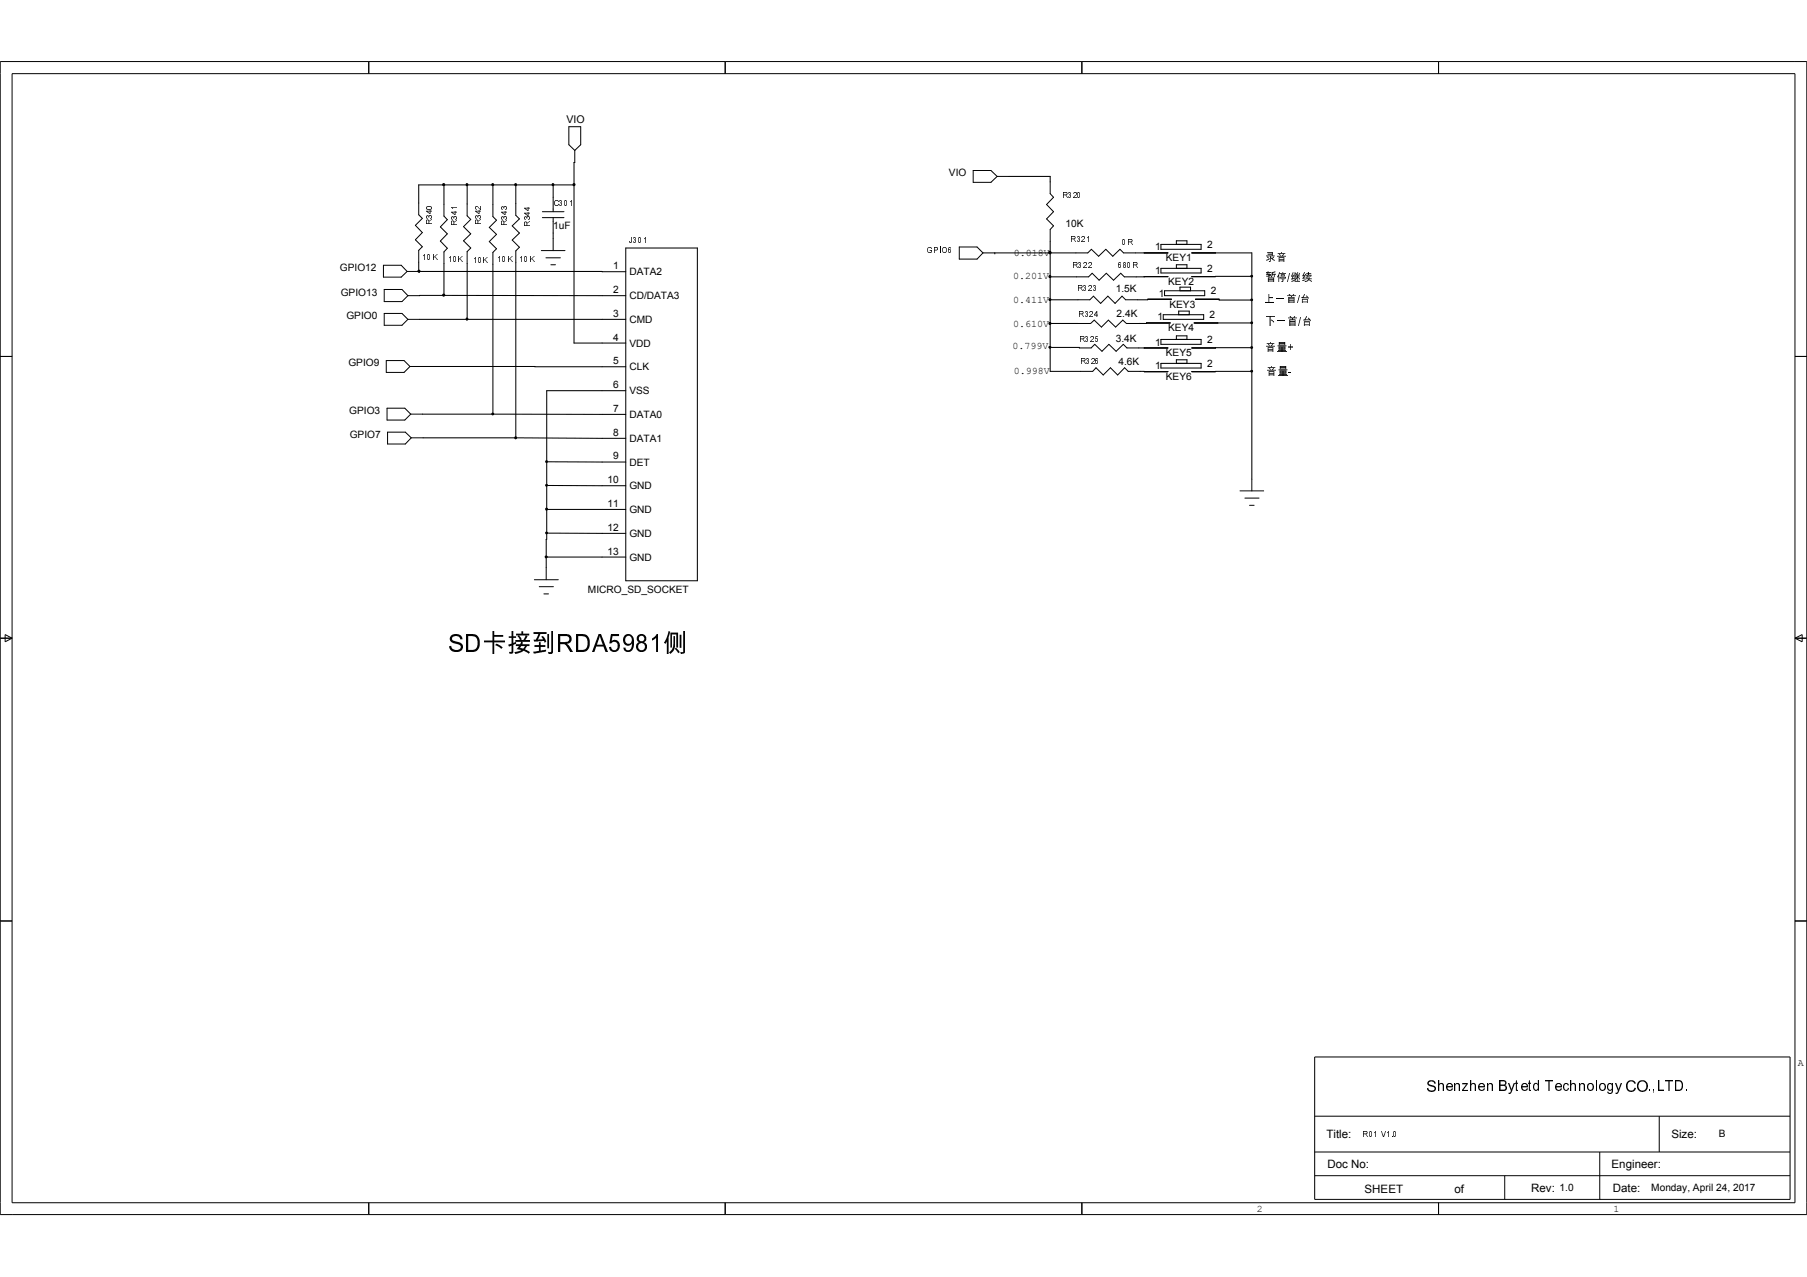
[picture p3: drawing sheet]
<svg xmlns="http://www.w3.org/2000/svg" width="297mm" height="210mm" viewBox="0 0 297 210" stroke-linecap="round" stroke-linejoin="round" font-family="sans-serif">
<g fill="none" stroke="#000" stroke-width=".16">
<path d="M0 10.1h297v189.5h-297zM2 12.1h293.1v185.6h-293.1zM60.6 10.1v2M119.2 10.1v2M177.8 10.1v2M236.5 10.1v2M68.8 33.4v1.9l.6 .6-1.1 1.1 1.1 1.2-1.1 1.2 1.1 1.2-.6 .5v2M72.8 30.2h.3v.3h-.3zM73 33.6v1.9l.5 .6-1.1 1.2 1.1 1.1-1.1 1.2 1.1 1.2-.5 .6v1.9M76.7 30.2h.2v.3h-.2zM76.8 33.5v2l.6 .6-1.2 1.2 1.2 1.1-1.2 1.2 1.2 1.2-.6 .6v1.9M80.9 30.2h.2v.3h-.2z"/>
<path d="M81 33.7v1.9l.6 .6-1.2 1.2 1.2 1.1-1.2 1.2 1.2 1.2-.6 .6v1.9M84.7 30.2h.2v.3h-.2zM84.8 33.4v2l.6 .6-1.2 1.1 1.2 1.2-1.2 1.2 1.2 1.1-.6 .6v2M89.2 35.8h3.5M89.2 34.8h3.5M90.8 30.2h.2v.3h-.2zM90.9 32.4v2.4M90.9 35.8v2.5M90.9 39.2v2M93.5 20.8h2v3l-1 .9-1-.9zM94.2 30.2h.3v.3h-.3zM94.5 24.7v2"/>
<path d="M160 28h2.9l1 1-1 1h-2.9zM163.9 29h2M172.6 29.9v1.9l.6 .6-1.2 1.2 1.2 1.2-1.2 1.2 1.2 1.1-.6 .6v2M0 58.6h2M63 43.6h3l.9 1-.9 1h-3zM63.2 47.6h2.9l1 1-1 1h-2.9zM63.2 51.5h2.9l1 1-1 1h-2.9zM63.5 59.3h2.9l1 .9-1 1h-2.9zM66.9 44.6h2M67.1 48.6h1.9M67.1 52.5h1.9M68.7 44.4h.3v.3h-.3z"/>
<path d="M72.8 48.4h.3v.2h-.3zM76.7 52.3h.2v.3h-.2zM89 41.2h3.9M89.7 42.4h2.4M90.5 43.5h.8M157.7 40.6h2.9l1 1-1 1h-2.9zM161.6 41.6h1.9M172.5 41.4h.2v.2h-.2zM172.5 45.3h.2v.3h-.2zM172.5 49.1h.2v.3h-.2zM172.5 53h.2v.3h-.2zM172.5 57h.2v.2h-.2z"/>
<path d="M176.9 41.6h1.9l.6-.6 1.2 1.1 1.2-1.1 1.1 1.1 1.2-1.1 .6 .6h1.9M177 45.5h1.9l.6-.6 1.2 1.2 1.2-1.2 1.1 1.2 1.2-1.2 .6 .6h2M177.2 49.3h2l.5-.6 1.2 1.2 1.2-1.2 1.2 1.2 1.1-1.2 .6 .6h2M177.3 53.2h2l.6-.6 1.2 1.2 1.1-1.2 1.2 1.2 1.2-1.2 .6 .6h1.9M177.4 57.2h2l.6-.6 1.1 1.1 1.2-1.1 1.2 1.1 1.2-1.1 .5 .6h2M205.6 45.3h.3v.2h-.3zM205.6 49.2h.3v.2h-.3zM205.6 57h.3v.2h-.3zM205.6 52.9h.3v.3h-.3zM295.1 58.6h1.9M63.6 67.1h2.9l1 1-1 .9h-2.9zM63.7 71h2.9l1 1-1 1h-2.9z"/>
<path d="M67.4 60.2h1.9M67.5 68.1h2M67.6 72h2M80.9 67.9h.2v.2h-.2zM84.7 71.8h.2v.3h-.2zM89.7 75.8h.2v.2h-.2zM89.7 79.7h.2v.2h-.2zM177.6 61h2l.6-.5 1.2 1.1 1.1-1.1 1.2 1.1 1.2-1.1 .6 .5h1.9M205.6 60.9h.3v.2h-.3zM205.8 78.7v2M87.8 95.3h4M88.6 96.4h2.4"/>
<path d="M89.4 97.6h.8M89.7 91.4h.2v.2h-.2zM89.7 83.6h.2v.2h-.2zM89.7 87.5h.2v.2h-.2zM89.8 93.3v2M203.8 80.7h3.9M204.6 81.9h2.4M205.4 83.1h.8M0 104.9h2M.8 104.3l1.2 .6-1.2 .6zM295.1 104.9h1.9M295.1 104.9l1.1-.6v1.2z"/>
<path d="M0 151.4h2M295.1 151.4h1.9M216.1 173.7h78.2v23.4h-78.2zM60.6 197.7v1.9M119.2 197.7v1.9M177.8 197.7v1.9M216.1 193.3h78.2M216.1 189.4h78.2M216.1 183.5h78.2M236.5 197.7v1.9M247.4 193.3v3.8M263 189.4v7.7"/>
<path d="M272.8 183.5v5.9"/>
</g>
<g fill="none" stroke="#000" stroke-width=".17">
<path d="M73 30.4v3.2M76.8 30.4v3.1M81 30.4v3.3M84.8 30.4v3M90.9 30.4v2M90.9 38.3v.9M94.4 30.4h-25.6v3M94.5 26.7h-.1v29.7h8.5M165.9 29h6.7v.9M172.6 39.7v21.3h5M68.8 43.1v1.5l34.1 .1M68.9 44.6h.1"/>
<path d="M69 48.6h33.9M69 52.5h33.9M73 43.3v5.3M76.8 43.3v9.2M81 43.4v24.7M84.8 43.2v28.8M102.9 40.8h11.7v54.7h-11.7zM163.5 41.6h.1M163.5 41.6h13.4M172.6 41.6h.1M172.6 45.5h4.4M172.6 49.3h4.6"/>
<path d="M172.6 53.2h4.7M172.6 57.1h4.8v.1M186.6 41.6h5.4M187.2 57.2h4.8M190.8 40.2h6.6v.8h-6.6zM190.8 44.1h6.6v.8h-6.6zM190.8 55.8h6.6v.8h-6.6zM190.8 59.7h6.6v.8h-6.6zM191.2 51.7h6.7v.8h-6.7zM191.4 47.8h6.6v.8h-6.6zM192 45.5h-5.2M192.4 53.1l-5.3 .1"/>
<path d="M192.6 49.2l-5.6 .1M193.4 40.2v-.6h1.7v.6M193.4 44.1v-.6h1.7v.6M193.4 55.8v-.6h1.7v.6M193.4 59.7v-.6h1.7v.6M193.8 51.7v-.6h1.7v.6M194 47.8v-.6h1.7v.6M195.9 41.6h9.9v37.1M196.3 53.1h9.5M196.5 49.2l9.3 .1M205.8 45.4l-9.9 .1M205.8 57.1l-9.9 .1"/>
<path d="M69.3 60.2l33.6 .1M69.5 68.1h11.5M69.6 72h15.2M81 68.1h21.9M84.8 72l18.1 .1M89.9 75.9h13M89.9 79.8h13M102.9 64.2h-13l-.1 29.1M187.4 61l4.6 .1M205.8 61l-9.9 .1M89.8 91.6h13.1M89.9 83.7h13"/>
<path d="M89.9 87.6l13 .1"/>
</g>
<g fill="#000">
<path d="M72.8 30.2h.3v.3h-.3z" fill-rule="evenodd"/>
<path d="M76.7 30.2h.2v.3h-.2z" fill-rule="evenodd"/>
<path d="M80.9 30.2h.2v.3h-.2z" fill-rule="evenodd"/>
<path d="M84.7 30.2h.2v.3h-.2z" fill-rule="evenodd"/>
<path d="M90.8 30.2h.2v.3h-.2z" fill-rule="evenodd"/>
<path d="M94.2 30.2h.3v.3h-.3z" fill-rule="evenodd"/>
<path d="M68.7 44.4h.3v.3h-.3z" fill-rule="evenodd"/>
<path d="M72.8 48.4h.3v.2h-.3z" fill-rule="evenodd"/>
<path d="M76.7 52.3h.2v.3h-.2z" fill-rule="evenodd"/>
<path d="M172.5 41.4h.2v.2h-.2z" fill-rule="evenodd"/>
<path d="M172.5 41.4h.2v.2h-.2z" fill-rule="evenodd"/>
<path d="M172.5 45.3h.2v.3h-.2z" fill-rule="evenodd"/>
<path d="M172.5 49.1h.2v.3h-.2z" fill-rule="evenodd"/>
<path d="M172.5 53h.2v.3h-.2z" fill-rule="evenodd"/>
<path d="M172.5 57h.2v.2h-.2z" fill-rule="evenodd"/>
<path d="M205.6 45.3h.3v.2h-.3z" fill-rule="evenodd"/>
<path d="M205.6 49.2h.3v.2h-.3z" fill-rule="evenodd"/>
<path d="M205.6 57h.3v.2h-.3z" fill-rule="evenodd"/>
<path d="M205.6 52.9h.3v.3h-.3z" fill-rule="evenodd"/>
<path d="M80.9 67.9h.2v.2h-.2z" fill-rule="evenodd"/>
<path d="M84.7 71.8h.2v.3h-.2z" fill-rule="evenodd"/>
<path d="M89.7 75.8h.2v.2h-.2z" fill-rule="evenodd"/>
<path d="M89.7 79.7h.2v.2h-.2z" fill-rule="evenodd"/>
<path d="M205.6 60.9h.3v.2h-.3z" fill-rule="evenodd"/>
<path d="M89.7 91.4h.2v.2h-.2z" fill-rule="evenodd"/>
<path d="M89.7 83.6h.2v.2h-.2z" fill-rule="evenodd"/>
<path d="M89.7 87.5h.2v.2h-.2z" fill-rule="evenodd"/>
</g>
<text font-size="4" x="73.6" y="107.2">SD卡接到RDA5981侧</text>
<text font-size="2.4" x="234.5" y="179.4">Shenzhen Bytetd Technology CO.,LTD.</text>
<g font-size="1.9">
<text x="218.1" y="187">Title:</text>
<text x="218.2" y="191.9">Doc No:</text>
<text x="274.7" y="187">Size:</text>
<text x="224.3" y="196.1">SHEET</text>
<text x="239.1" y="196.1">of</text>
<text x="251.7" y="195.9">Rev:</text>
<text x="264.9" y="192">Engineer:</text>
<text x="265.1" y="195.9">Date:</text>
</g>
<g font-size="1.8">
<text x="208" y="42.9">录音</text>
<text x="208" y="46.1">暂停/继续</text>
<text x="207.8" y="49.8">上一首/台</text>
<text x="208" y="53.4">下一首/台</text>
<text x="208" y="57.7">音量+</text>
<text x="208.1" y="61.7">音量-</text>
</g>
<g font-size="1.7">
<text x="93.1" y="20.2">VIO</text>
<text x="156" y="29">VIO</text>
<text x="90.9" y="37.7">1uF</text>
<text x="175.2" y="37.3">10K</text>
<text x="189.9" y="41.1">1</text>
<text x="198.5" y="40.8">2</text>
<text x="55.9" y="44.6">GPIO12</text>
<text x="100.8" y="44.3">1</text>
<text x="103.5" y="45.3">DATA2</text>
<text x="189.9" y="45">1</text>
<text x="191.6" y="42.9">KEY1</text>
<text x="192" y="46.8">KEY2</text>
<text x="198.5" y="44.7">2</text>
<text x="56" y="48.6">GPIO13</text>
<text x="56.9" y="52.5">GPIO0</text>
<text x="100.8" y="48.2">2</text>
<text x="100.8" y="52.1">3</text>
<text x="103.5" y="49.2">CD/DATA3</text>
<text x="103.5" y="53.1">CMD</text>
<text x="183.4" y="48">1.5K</text>
<text x="183.6" y="52.1">2.4K</text>
<text x="190.3" y="52.7">1</text>
<text x="190.5" y="48.8">1</text>
<text x="192.2" y="50.5">KEY3</text>
<text x="198.8" y="52.3">2</text>
<text x="199" y="48.4">2</text>
<text x="100.8" y="56">4</text>
<text x="100.8" y="59.9">5</text>
<text x="103.5" y="57">VDD</text>
<text x="183.4" y="56.3">3.4K</text>
<text x="189.9" y="56.8">1</text>
<text x="191.6" y="58.5">KEY5</text>
<text x="192" y="54.4">KEY4</text>
<text x="198.5" y="56.4">2</text>
<text x="57.3" y="60.2">GPIO9</text>
<text x="100.8" y="63.8">6</text>
<text x="103.5" y="60.9">CLK</text>
<text x="103.5" y="64.8">VSS</text>
<text x="183.9" y="60">4.6K</text>
<text x="189.9" y="60.7">1</text>
<text x="191.6" y="62.4">KEY6</text>
<text x="198.5" y="60.3">2</text>
<text x="57.4" y="68.1">GPIO3</text>
<text x="57.5" y="72">GPIO7</text>
<text x="100.8" y="67.7">7</text>
<text x="100.8" y="71.6">8</text>
<text x="103.5" y="68.7">DATA0</text>
<text x="100.8" y="75.5">9</text>
<text x="103.5" y="72.6">DATA1</text>
<text x="103.5" y="76.5">DET</text>
<text x="99.9" y="79.5">10</text>
<text x="99.9" y="83.4">11</text>
<text x="103.5" y="80.4">GND</text>
<text x="99.9" y="87.3">12</text>
<text x="103.5" y="84.3">GND</text>
<text x="103.5" y="88.3">GND</text>
<text x="99.9" y="91.2">13</text>
<text x="103.5" y="92.2">GND</text>
<text x="96.6" y="97.5">MICRO_SD_SOCKET</text>
<text x="282.5" y="186.8">B</text>
<text x="256.4" y="195.7">1.0</text>
<text x="271.4" y="195.7">Monday, April 24, 2017</text>
</g>
<g font-size="1.6">
<text x="166.5" y="45.9">0.201V</text>
<text x="166.7" y="42.1">0.018V</text>
<text x="166.5" y="49.7">0.411V</text>
<text x="166.5" y="53.7">0.610V</text>
<text x="166.5" y="57.4">0.799V</text>
<text x="166.7" y="61.5">0.998V</text>
<text x="295.5" y="175.2">A</text>
<text x="206.6" y="199.2">2</text>
<text x="265.2" y="199.2">1</text>
</g>
<g font-size="1.4">
<text x="71" y="36">3</text>
<text x="71" y="35.2">4</text>
<text x="71" y="34.5">0</text>
<text x="75.1" y="35.3">4</text>
<text x="75.1" y="34.6">1</text>
<text x="79.1" y="36">3</text>
<text x="79.1" y="35.2">4</text>
<text x="79.1" y="34.5">2</text>
<text x="83.4" y="35.3">4</text>
<text x="83.4" y="34.6">3</text>
<text x="87.1" y="35.5">4</text>
<text x="87.1" y="34.7">4</text>
<text x="90.9" y="33.8">C301</text>
<text x="174.5" y="32.5">R320</text>
<text x="71" y="37">R</text>
<text x="75.1" y="37.1">R</text>
<text x="75.1" y="36.1">3</text>
<text x="79.1" y="37">R</text>
<text x="83.4" y="37.1">R</text>
<text x="83.4" y="36.1">3</text>
<text x="87.1" y="37.3">R</text>
<text x="87.1" y="36.2">3</text>
<text x="103.4" y="40">J301</text>
<text x="152.2" y="41.6">GPIO6</text>
<text x="175.9" y="39.8">R321</text>
<text x="184.5" y="40.3">0R</text>
<text x="69.4" y="42.8">10K</text>
<text x="73.6" y="43.1">10K</text>
<text x="77.7" y="43.3">10K</text>
<text x="81.7" y="43.1">10K</text>
<text x="85.3" y="43">10K</text>
<text x="176.2" y="44.1">R322</text>
<text x="177" y="47.9">R323</text>
<text x="183.8" y="44">680R</text>
<text x="177.2" y="52">R324</text>
<text x="177.4" y="56.2">R325</text>
<text x="177.5" y="59.9">R326</text>
<text x="223.9" y="186.8">R01 V1.0</text>
</g>
</svg>
